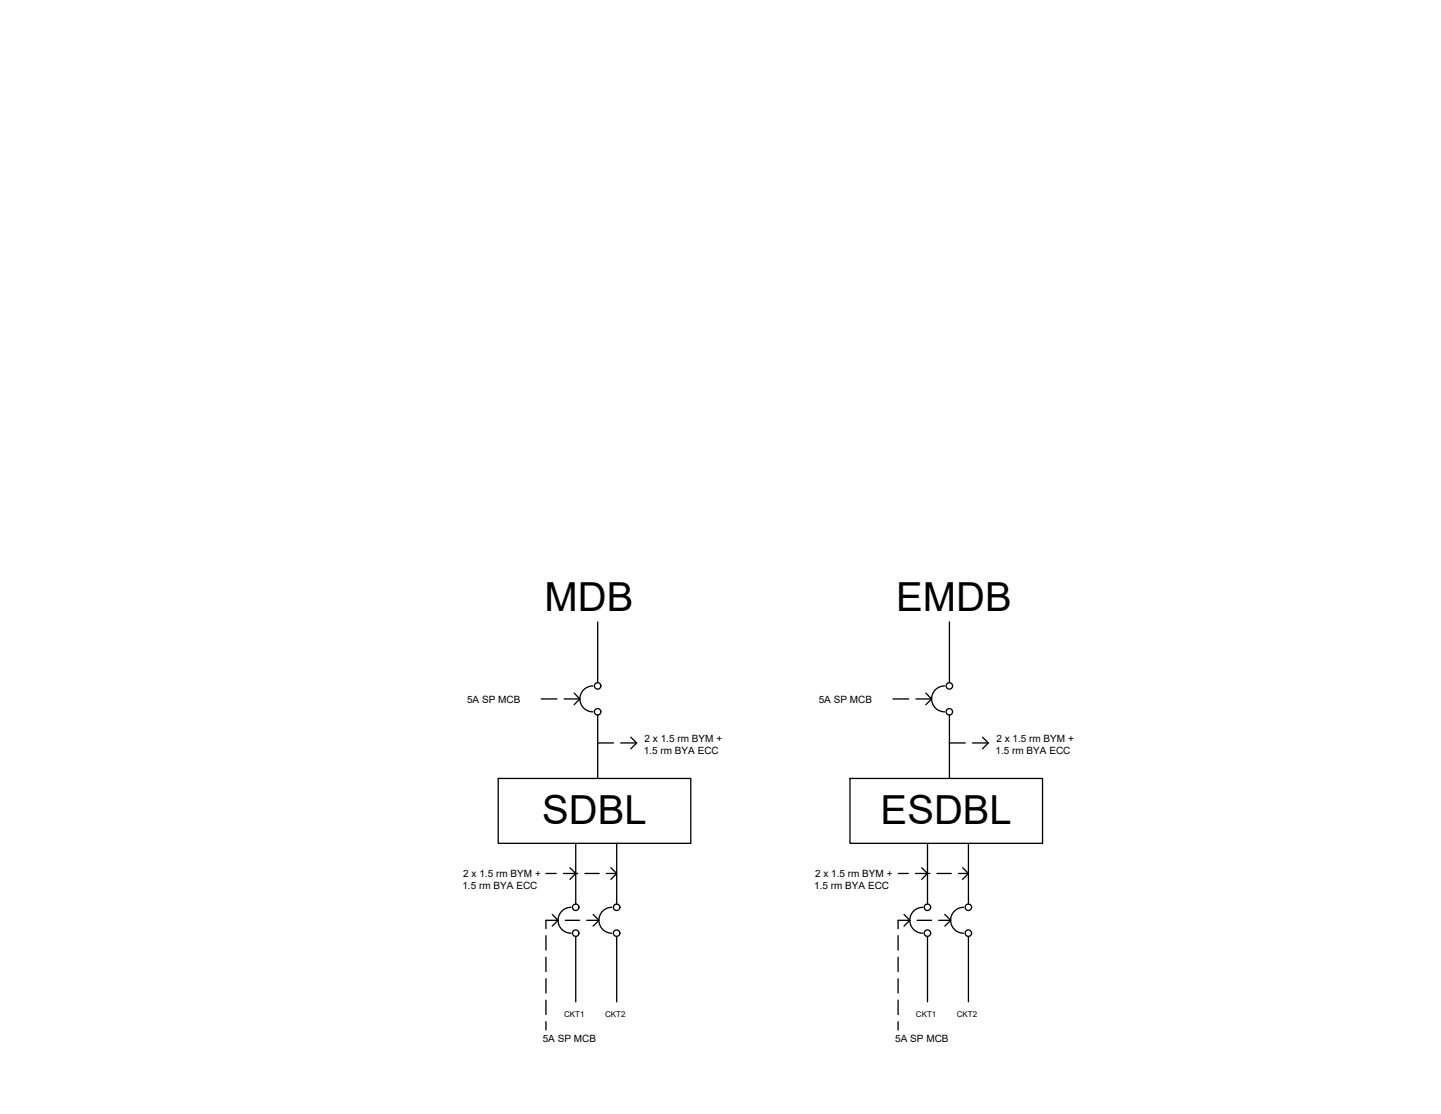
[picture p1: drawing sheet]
<svg xmlns="http://www.w3.org/2000/svg" width="279mm" height="216mm" viewBox="0 0 279 216" stroke-linecap="round" stroke-linejoin="round" font-family="sans-serif">
<!-- layer: 0 -->
<g fill="none" stroke="#000" stroke-width=".25">
<path d="M104.9 135.5h3.1M109.4 135.5h3M111.3 134.3l1.1 1.2-1.1 1.1M114.9 132.9a2.51 2.51 0 0 0-2.5 2.5 2.51 2.51 0 0 0 2.5 2.6M115.9 120.5v11.8M115.9 138.6v12.3M173.1 135.5h3.1M177.6 135.5h3M179.5 134.3l1.1 1.2-1.1 1.1M183.1 132.9a2.51 2.51 0 0 0-2.5 2.5 2.51 2.51 0 0 0 2.5 2.6M184.1 120.5v11.8M184.1 138.6v12.3"/>
<path d="M96.6 150.9h37.3v12.5h-37.3zM115.9 144h3.1M122.3 142.9l1.1 1.1h-3M123.4 144l-1.1 1.1M164.8 150.9h37.3v12.5h-37.3zM184.1 144h3.1M190.5 142.9l1.1 1.1h-3M191.6 144l-1.1 1.1M105.9 169.3h1.9M107.1 177.2l1.1 1.2-1.1 1.1M108.2 178.4h-2.3v1.6M109.2 169.3h2.8"/>
<path d="M109.6 178.4h2.8M110.5 168.2l1.1 1.1-1.1 1.1M110.7 175.8a2.51 2.51 0 0 0-2.5 2.6 2.51 2.51 0 0 0 2.5 2.5M111.6 163.4v11.8M113.4 169.3h2.8M113.8 178.4h2.3M115 177.2l1.1 1.2-1.1 1.1M117.6 169.3h2M118.4 168.2l1.2 1.1-1.2 1.1M118.6 175.8a2.51 2.51 0 0 0-2.5 2.6 2.51 2.51 0 0 0 2.5 2.5M119.6 163.4v11.8M174.2 169.3h1.9"/>
<path d="M175.3 177.2l1.1 1.2-1.1 1.1M176.5 178.4h-2.4v1.6M177.5 169.3h2.8M177.8 178.4h2.8M178.7 168.2l1.1 1.1-1.1 1.1M178.9 175.8a2.51 2.51 0 0 0-2.5 2.6 2.51 2.51 0 0 0 2.5 2.5M179.8 163.4v11.8M181.7 169.3h2.7M182 178.4h2.3M183.2 177.2l1.1 1.2-1.1 1.1M185.8 169.3h2M186.6 168.2l1.2 1.1-1.2 1.1"/>
<path d="M186.8 175.8a2.51 2.51 0 0 0-2.5 2.6 2.51 2.51 0 0 0 2.5 2.5M187.8 163.4v11.8M105.9 181.3v2.8M105.9 185.5v2.8M105.9 189.7v2.8M105.9 193.8v2.8M105.9 198v1.6M111.6 181.5v12.7M119.6 181.5v12.7M174.1 181.3v2.8M174.1 185.5v2.8M174.1 189.7v2.8"/>
<path d="M174.1 193.8v2.8M174.1 198v1.6M179.8 181.5v12.7M187.8 181.5v12.7"/>
<circle cx="115.9" cy="137.9" r=".62"/>
<circle cx="115.9" cy="132.9" r=".62"/>
<circle cx="184.1" cy="137.9" r=".62"/>
<circle cx="184.1" cy="132.9" r=".62"/>
<circle cx="111.6" cy="175.8" r=".62"/>
<circle cx="119.6" cy="175.8" r=".62"/>
<circle cx="179.8" cy="175.8" r=".62"/>
<circle cx="187.8" cy="175.8" r=".62"/>
<circle cx="111.6" cy="180.9" r=".62"/>
<circle cx="119.6" cy="180.9" r=".62"/>
<circle cx="179.8" cy="180.9" r=".62"/>
<circle cx="187.8" cy="180.9" r=".62"/>
</g>
<g font-size="7.8">
<text x="105.6" y="118.5">MDB</text>
<text x="173.8" y="118.5">EMDB</text>
<text x="105.1" y="159.7">SDBL</text>
<text x="170.8" y="159.7">ESDBL</text>
</g>
<g font-size="1.9">
<text x="90.6" y="136.2">5A SP MCB</text>
<text x="158.8" y="136.2">5A SP MCB</text>
<text x="125" y="143.8">2 x 1.5 rm BYM +</text>
<text x="193.2" y="143.8">2 x 1.5 rm BYM +</text>
<text x="124.8" y="146.2">1.5 rm BYA ECC</text>
<text x="193" y="146.2">1.5 rm BYA ECC</text>
<text x="89.7" y="172.2">1.5 rm BYA ECC</text>
<text x="89.8" y="169.9">2 x 1.5 rm BYM +</text>
<text x="157.9" y="172.2">1.5 rm BYA ECC</text>
<text x="158" y="169.9">2 x 1.5 rm BYM +</text>
<text x="105.2" y="202">5A SP MCB</text>
<text x="173.6" y="202">5A SP MCB</text>
</g>
<g font-size="1.6">
<text x="109.4" y="197.2">CKT1</text>
<text x="117.3" y="197.2">CKT2</text>
<text x="177.6" y="197.2">CKT1</text>
<text x="185.5" y="197.2">CKT2</text>
</g>
</svg>
